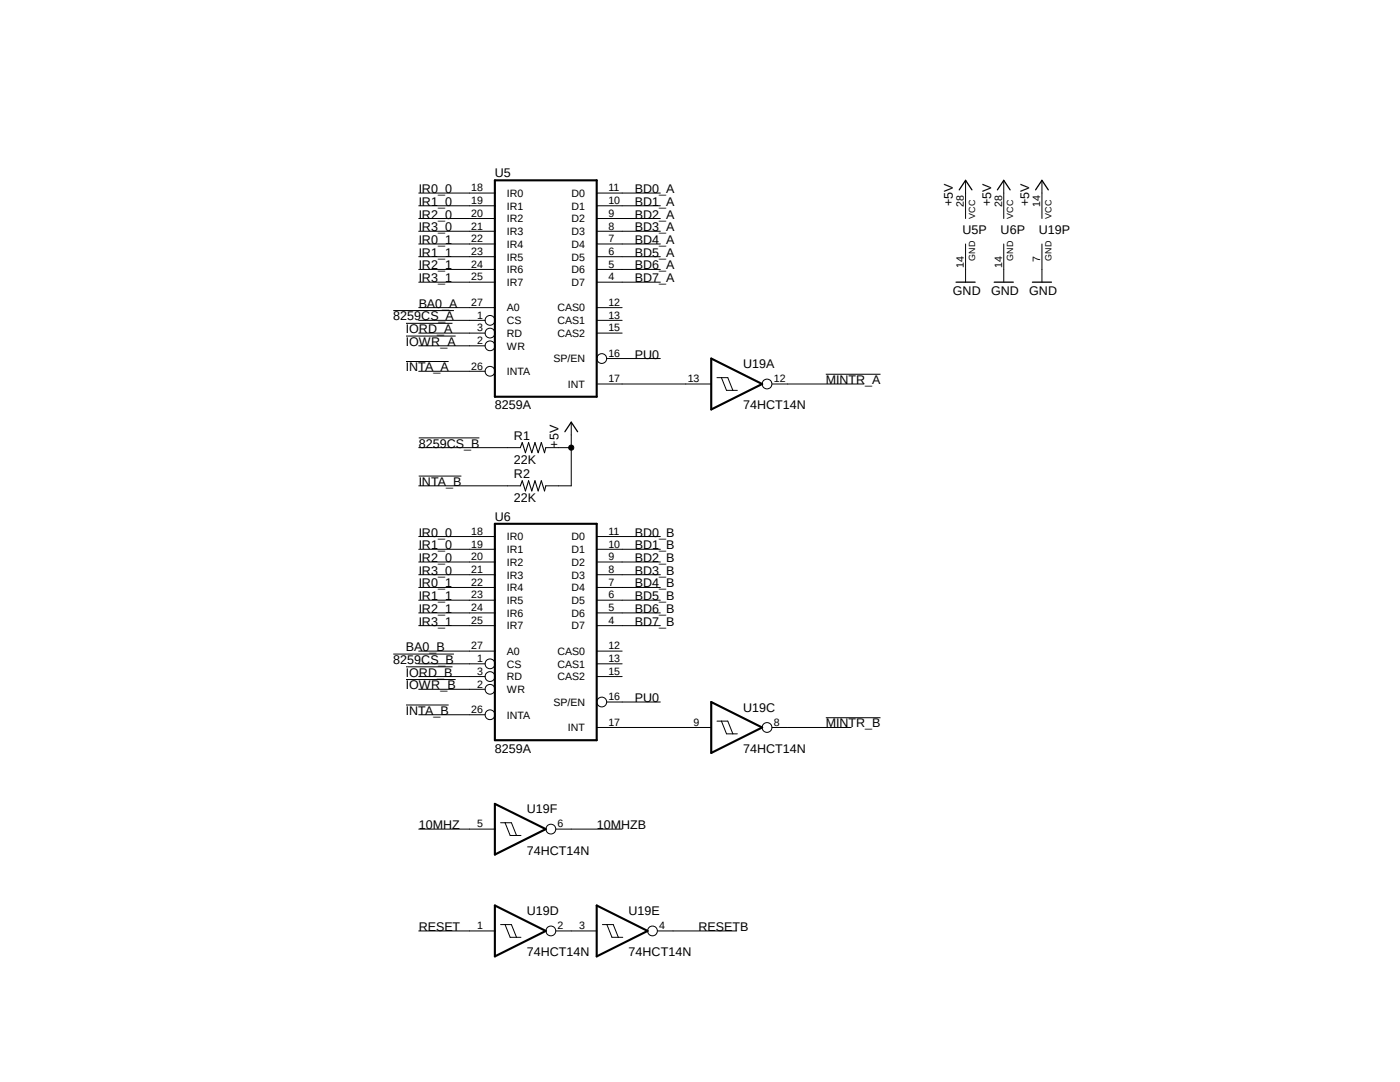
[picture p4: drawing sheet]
<svg xmlns="http://www.w3.org/2000/svg" width="279mm" height="216mm" viewBox="0 0 279 216" stroke-linecap="round" stroke-linejoin="round" font-family="sans-serif">
<path d="M77.8 32.8l136.5 158.7M214.3 32.8l-136.5 158.7" fill="none" stroke="#fff" stroke-width=".2"/>
<g fill="none" stroke="#000" stroke-width=".2">
<path d="M83.6 38.5h15.2M119.1 38.5h12.7M192.7 36v7.6M200.3 36v7.6M207.9 36v7.6M83.6 56.3h15.2M83.6 53.8h15.2M83.6 51.2h15.2M83.6 48.7h15.2M83.6 46.1h15.2M83.6 43.6h15.2M83.6 41.1h15.2"/>
<path d="M119.1 56.3h12.7M119.1 53.8h12.7M119.1 51.2h12.7M119.1 48.7h12.7M119.1 46.1h12.7M119.1 43.6h12.7M119.1 41.1h12.7M192.7 48.7v7.6M200.3 48.7v7.6M207.9 48.7v7.6M78.5 62h12.1M81 64.5h9.3"/>
<path d="M81 67.1h9.9M81 72.1h8.5M83.6 63.9h13.2M83.6 69h13.2M83.6 66.5h13.2M83.6 61.4h15.2M83.6 74.1h13.2M119.1 63.9h5.1M119.1 66.5h5.1M119.1 61.4h5.1M119.1 76.6h22.8M121.1 71.5h10.7"/>
<path d="M143.1 75.4h2.1l1.1 2.5M144 75.4l1 2.5h2.2M154.1 76.6h18.3M164.8 74.7h10.9M83.6 87.4h12.1M83.6 95h8.5M83.6 89.3h20.2M83.6 96.9h20.2M108.9 89.3h5.1M114 84.2v12.7h-5.1M83.6 119.8h15.2M83.6 117.2h15.2"/>
<path d="M83.6 114.7h15.2M83.6 112.1h15.2M83.6 109.6h15.2M83.6 107.1h15.2M119.1 119.8h12.7M119.1 117.2h12.7M119.1 114.7h12.7M119.1 112.1h12.7M119.1 109.6h12.7M119.1 107.1h12.7M78.5 130.5h12.1M81 133.1h9.3"/>
<path d="M81 135.6h9.9M83.6 132.5h13.2M83.6 137.5h13.2M83.6 135h13.2M83.6 124.8h15.2M83.6 122.3h15.2M83.6 129.9h15.2M119.1 132.5h5.1M119.1 135h5.1M119.1 124.8h12.7M119.1 122.3h12.7M119.1 129.9h5.1"/>
<path d="M81 140.7h8.5M83.6 142.6h13.2M119.1 145.2h22.8M121.1 140.1h10.7M143.1 143.9h2.1l1.1 2.5M144 143.9l1 2.5h2.2M154.1 145.2h15.8M164.8 143.2h10.9M83.6 165.4h15.2M99.9 164.2h2.2l1 2.5M100.8 164.2l1 2.5h2.2M110.9 165.4h13.3"/>
<path d="M83.6 185.8h15.2M99.9 184.5h2.2l1 2.5M100.8 184.5l1 2.5h2.2M110.9 185.8h8.2M120.2 184.5h2.2l1 2.5M121.1 184.5l1 2.5h2.2M131.2 185.8h15.8"/>
<circle cx="97.8" cy="69" r=".98"/>
<circle cx="97.8" cy="74.1" r=".98"/>
<circle cx="97.8" cy="66.5" r=".98"/>
<circle cx="97.8" cy="63.9" r=".98"/>
<circle cx="120.1" cy="71.5" r=".98"/>
<circle cx="153.1" cy="76.6" r=".98"/>
<circle cx="114" cy="89.3" r=".51"/>
<circle cx="97.8" cy="132.5" r=".98"/>
<circle cx="97.8" cy="137.5" r=".98"/>
<circle cx="97.8" cy="135" r=".98"/>
<circle cx="97.8" cy="142.6" r=".98"/>
<circle cx="120.1" cy="140.1" r=".98"/>
<circle cx="153.1" cy="145.2" r=".98"/>
<circle cx="109.9" cy="165.4" r=".98"/>
<circle cx="109.9" cy="185.8" r=".98"/>
<circle cx="130.2" cy="185.8" r=".98"/>
</g>
<path d="M98.8 36h20.3v43.2h-20.3zM141.9 71.5l10.2 5.1-10.2 5.1zM98.8 104.5h20.3v43.2h-20.3zM141.9 140.1l10.2 5.1-10.2 5zM98.8 160.4l10.1 5-10.1 5.1zM98.8 180.7l10.1 5.1-10.1 5zM119.1 180.7l10.1 5.1-10.1 5z" fill="none" stroke="#000" stroke-width=".42"/>
<path d="M103.8 89.3l.4-1 .7 2 .6-2 .6 2 .7-2 .6 2 .6-2 .7 2 .2-1M103.8 96.9l.4-1 .7 2.1 .6-2.1 .6 2.1 .7-2.1 .6 2.1 .6-2.1 .7 2.1 .2-1.1" fill="none" stroke="#000" stroke-width=".21"/>
<path d="M191.4 37.9l1.3-1.9 1.3 1.9M199.1 37.9l1.2-1.9 1.3 1.9M206.7 37.9l1.2-1.9 1.3 1.9M190.8 56.3h3.8M198.4 56.3h3.8M206 56.3h3.8M112.7 86.1l1.3-1.9 1.3 1.9" fill="none" stroke="#000" stroke-width=".25"/>
<circle cx="114" cy="89.3" r=".51" fill="#000"/>
<g font-size="2.5">
<text x="98.8" y="35.4">U5</text>
<text x="83.6" y="38.5">IR0_0</text>
<text x="83.6" y="41.1">IR1_0</text>
<text x="126.7" y="38.5">BD0_A</text>
<text x="126.7" y="41.1">BD1_A</text>
<text x="190.2" y="41.1" transform="rotate(-90 190.2 41.1)">+5V</text>
<text x="197.8" y="41.1" transform="rotate(-90 197.8 41.1)">+5V</text>
<text x="205.4" y="41.1" transform="rotate(-90 205.4 41.1)">+5V</text>
<text x="83.6" y="43.6">IR2_0</text>
<text x="83.6" y="46.1">IR3_0</text>
<text x="126.7" y="43.6">BD2_A</text>
<text x="126.7" y="46.1">BD3_A</text>
<text x="192.1" y="46.8">U5P</text>
<text x="199.7" y="46.8">U6P</text>
<text x="207.3" y="46.8">U19P</text>
<text x="83.6" y="48.7">IR0_1</text>
<text x="83.6" y="51.2">IR1_1</text>
<text x="83.6" y="53.8">IR2_1</text>
<text x="126.7" y="48.7">BD4_A</text>
<text x="126.7" y="51.2">BD5_A</text>
<text x="126.7" y="53.8">BD6_A</text>
<text x="83.6" y="56.3">IR3_1</text>
<text x="126.7" y="56.3">BD7_A</text>
<text x="190.2" y="58.8">GND</text>
<text x="197.8" y="58.8">GND</text>
<text x="205.4" y="58.8">GND</text>
<text x="78.5" y="63.9">8259CS_A</text>
<text x="83.6" y="61.4">BA0_A</text>
<text x="81" y="66.5">IORD_A</text>
<text x="81" y="69">IOWR_A</text>
<text x="126.7" y="71.5">PU0</text>
<text x="81" y="74.1">INTA_A</text>
<text x="148.3" y="73.4">U19A</text>
<text x="164.8" y="76.6">MINTR_A</text>
<text x="98.8" y="81.7">8259A</text>
<text x="148.3" y="81.7">74HCT14N</text>
<text x="83.6" y="89.3">8259CS_B</text>
<text x="102.6" y="87.8">R1</text>
<text x="111.5" y="89.3" transform="rotate(-90 111.5 89.3)">+5V</text>
<text x="102.6" y="92.6">22K</text>
<text x="102.6" y="95.4">R2</text>
<text x="83.6" y="96.9">INTA_B</text>
<text x="102.6" y="100.2">22K</text>
<text x="83.6" y="107.1">IR0_0</text>
<text x="98.8" y="103.9">U6</text>
<text x="126.7" y="107.1">BD0_B</text>
<text x="83.6" y="109.6">IR1_0</text>
<text x="83.6" y="112.1">IR2_0</text>
<text x="126.7" y="109.6">BD1_B</text>
<text x="126.7" y="112.1">BD2_B</text>
<text x="83.6" y="114.7">IR3_0</text>
<text x="83.6" y="117.2">IR0_1</text>
<text x="83.6" y="119.8">IR1_1</text>
<text x="126.7" y="114.7">BD3_B</text>
<text x="126.7" y="117.2">BD4_B</text>
<text x="126.7" y="119.8">BD5_B</text>
<text x="83.6" y="122.3">IR2_1</text>
<text x="83.6" y="124.8">IR3_1</text>
<text x="126.7" y="122.3">BD6_B</text>
<text x="126.7" y="124.8">BD7_B</text>
<text x="81" y="129.9">BA0_B</text>
<text x="78.5" y="132.5">8259CS_B</text>
<text x="81" y="135">IORD_B</text>
<text x="81" y="137.5">IOWR_B</text>
<text x="81" y="142.6">INTA_B</text>
<text x="126.7" y="140.1">PU0</text>
<text x="148.3" y="142">U19C</text>
<text x="164.8" y="145.2">MINTR_B</text>
<text x="98.8" y="150.2">8259A</text>
<text x="148.3" y="150.2">74HCT14N</text>
<text x="83.6" y="165.4">10MHZ</text>
<text x="105.1" y="162.3">U19F</text>
<text x="119.1" y="165.4">10MHZB</text>
<text x="105.1" y="170.5">74HCT14N</text>
<text x="83.6" y="185.8">RESET</text>
<text x="105.1" y="182.6">U19D</text>
<text x="125.4" y="182.6">U19E</text>
<text x="139.4" y="185.8">RESETB</text>
<text x="105.1" y="190.8">74HCT14N</text>
<text x="125.4" y="190.8">74HCT14N</text>
</g>
<g font-size="2.1">
<text x="94.1" y="38.2">18</text>
<text x="94.1" y="40.7">19</text>
<text x="101.1" y="39.3">IR0</text>
<text x="101.1" y="41.8">IR1</text>
<text x="114" y="41.8">D1</text>
<text x="114" y="39.3">D0</text>
<text x="121.4" y="40.7">10</text>
<text x="121.4" y="38.2">11</text>
<text x="192.4" y="41.3" transform="rotate(-90 192.4 41.3)">28</text>
<text x="200" y="41.3" transform="rotate(-90 200 41.3)">28</text>
<text x="207.6" y="41.3" transform="rotate(-90 207.6 41.3)">14</text>
<text x="94.1" y="43.3">20</text>
<text x="94.1" y="45.8">21</text>
<text x="101.1" y="44.4">IR2</text>
<text x="101.1" y="46.9">IR3</text>
<text x="114" y="46.9">D3</text>
<text x="114" y="44.4">D2</text>
<text x="121.4" y="45.8">8</text>
<text x="121.4" y="43.3">9</text>
<text x="94.1" y="48.3">22</text>
<text x="94.1" y="50.9">23</text>
<text x="94.1" y="53.4">24</text>
<text x="101.1" y="49.4">IR4</text>
<text x="101.1" y="52">IR5</text>
<text x="114" y="52">D5</text>
<text x="114" y="49.4">D4</text>
<text x="121.4" y="53.4">5</text>
<text x="121.4" y="50.9">6</text>
<text x="121.4" y="48.3">7</text>
<text x="192.4" y="53.4" transform="rotate(-90 192.4 53.4)">14</text>
<text x="200" y="53.4" transform="rotate(-90 200 53.4)">14</text>
<text x="207.6" y="52.2" transform="rotate(-90 207.6 52.2)">7</text>
<text x="94.1" y="56">25</text>
<text x="101.1" y="54.5">IR6</text>
<text x="101.1" y="57.1">IR7</text>
<text x="114" y="57.1">D7</text>
<text x="114" y="54.5">D6</text>
<text x="121.4" y="56">4</text>
<text x="94.1" y="61">27</text>
<text x="95.2" y="63.6">1</text>
<text x="101.1" y="64.7">CS</text>
<text x="101.1" y="62.1">A0</text>
<text x="111.3" y="62.1">CAS0</text>
<text x="111.3" y="64.7">CAS1</text>
<text x="121.4" y="61">12</text>
<text x="121.4" y="63.6">13</text>
<text x="95.2" y="68.7">2</text>
<text x="95.2" y="66.1">3</text>
<text x="101.1" y="69.8">WR</text>
<text x="101.1" y="67.2">RD</text>
<text x="111.3" y="67.2">CAS2</text>
<text x="121.4" y="66.1">15</text>
<text x="121.4" y="71.2">16</text>
<text x="94.1" y="73.7">26</text>
<text x="101.1" y="74.8">INTA</text>
<text x="110.4" y="72.3">SP/EN</text>
<text x="113.3" y="77.4">INT</text>
<text x="121.4" y="76.2">17</text>
<text x="137.2" y="76.2">13</text>
<text x="154.4" y="76.2">12</text>
<text x="94.1" y="106.7">18</text>
<text x="101.1" y="107.8">IR0</text>
<text x="114" y="107.8">D0</text>
<text x="121.4" y="106.7">11</text>
<text x="94.1" y="109.3">19</text>
<text x="94.1" y="111.8">20</text>
<text x="101.1" y="110.4">IR1</text>
<text x="101.1" y="112.9">IR2</text>
<text x="114" y="112.9">D2</text>
<text x="114" y="110.4">D1</text>
<text x="121.4" y="111.8">9</text>
<text x="121.4" y="109.3">10</text>
<text x="94.1" y="114.3">21</text>
<text x="94.1" y="116.9">22</text>
<text x="94.1" y="119.4">23</text>
<text x="101.1" y="115.4">IR3</text>
<text x="101.1" y="118">IR4</text>
<text x="114" y="118">D4</text>
<text x="114" y="115.4">D3</text>
<text x="121.4" y="119.4">6</text>
<text x="121.4" y="116.9">7</text>
<text x="121.4" y="114.3">8</text>
<text x="94.1" y="122">24</text>
<text x="94.1" y="124.5">25</text>
<text x="101.1" y="120.5">IR5</text>
<text x="101.1" y="123.1">IR6</text>
<text x="101.1" y="125.6">IR7</text>
<text x="114" y="125.6">D7</text>
<text x="114" y="123.1">D6</text>
<text x="114" y="120.5">D5</text>
<text x="121.4" y="124.5">4</text>
<text x="121.4" y="122">5</text>
<text x="94.1" y="129.6">27</text>
<text x="101.1" y="130.7">A0</text>
<text x="111.3" y="130.7">CAS0</text>
<text x="121.4" y="129.6">12</text>
<text x="95.2" y="132.1">1</text>
<text x="95.2" y="137.2">2</text>
<text x="95.2" y="134.7">3</text>
<text x="101.1" y="133.2">CS</text>
<text x="101.1" y="135.8">RD</text>
<text x="111.3" y="133.2">CAS1</text>
<text x="111.3" y="135.8">CAS2</text>
<text x="121.4" y="132.1">13</text>
<text x="121.4" y="134.7">15</text>
<text x="94.1" y="142.2">26</text>
<text x="101.1" y="138.3">WR</text>
<text x="101.1" y="143.4">INTA</text>
<text x="110.4" y="140.8">SP/EN</text>
<text x="121.4" y="139.7">16</text>
<text x="113.3" y="145.9">INT</text>
<text x="121.4" y="144.8">17</text>
<text x="138.4" y="144.8">9</text>
<text x="154.4" y="144.8">8</text>
<text x="95.2" y="165.1">5</text>
<text x="111.3" y="165.1">6</text>
<text x="95.2" y="185.4">1</text>
<text x="111.3" y="185.4">2</text>
<text x="115.6" y="185.4">3</text>
<text x="131.6" y="185.4">4</text>
</g>
<g font-size="1.8">
<text x="194.6" y="43.6" transform="rotate(-90 194.6 43.6)">VCC</text>
<text x="202.2" y="43.6" transform="rotate(-90 202.2 43.6)">VCC</text>
<text x="209.8" y="43.6" transform="rotate(-90 209.8 43.6)">VCC</text>
<text x="194.6" y="52" transform="rotate(-90 194.6 52)">GND</text>
<text x="202.2" y="52" transform="rotate(-90 202.2 52)">GND</text>
<text x="209.8" y="52" transform="rotate(-90 209.8 52)">GND</text>
</g>
</svg>
